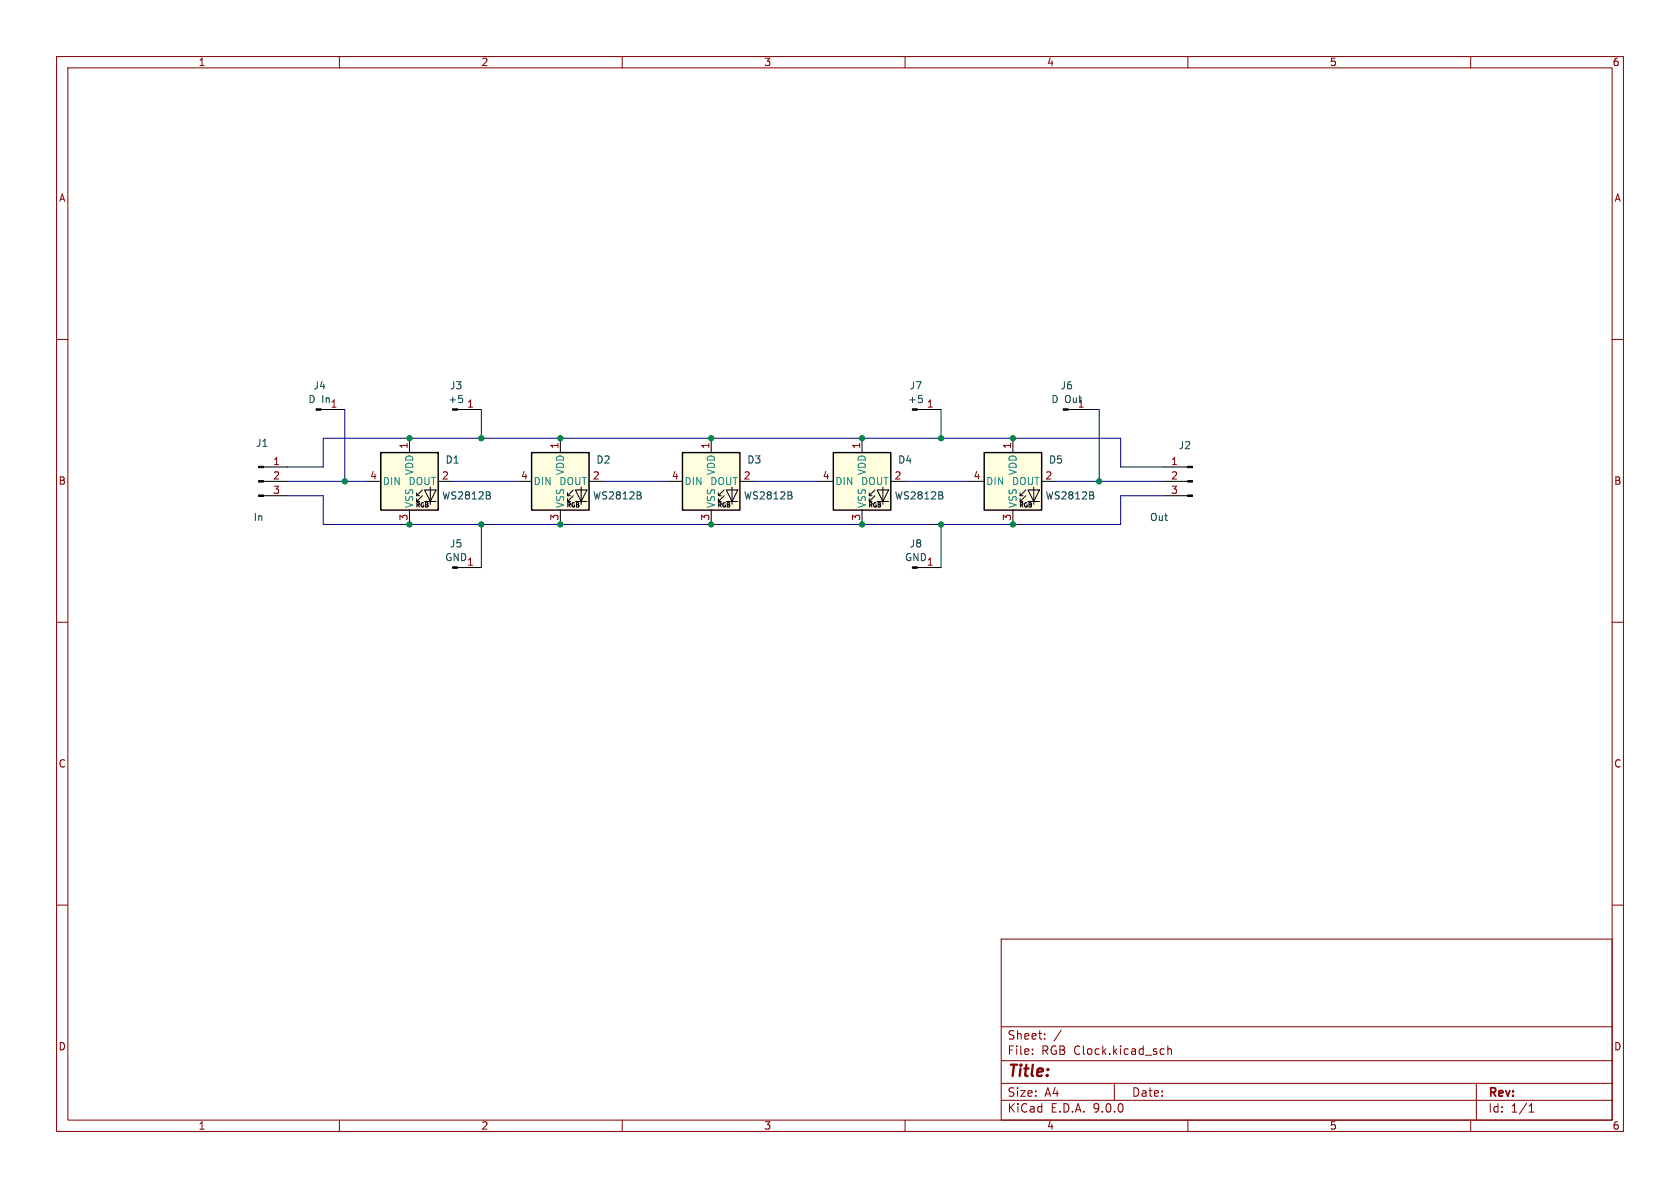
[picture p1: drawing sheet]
<svg xmlns="http://www.w3.org/2000/svg" width="297mm" height="210mm" viewBox="0 0 297 210" stroke-linecap="round" stroke-linejoin="round" font-family="sans-serif">
<g fill="none" stroke="#840000" stroke-width=".18">
<path d="M10 10h277v190h-277zM12 12h273v186h-273zM60 10v2M110 10v2M160 10v2M210 10v2M260 10v2M10 60h2M285 60h2M10 110h2M285 110h2M10 160h2"/>
<path d="M177 166h108v32h-108zM285 160h2M60 198v2M110 198v2M160 198v2M177 194.5h108M177 191.5h108M177 187.5h108M177 181.5h108M182.5 186.3v.1M182.5 185.5v.1M184.7 183.6v.1"/>
<path d="M184.7 182.8v.1M187.6 182.1l-1.3 2M197 191.5v3M205.4 185.4l.4 .1M205.8 186.3l-.4 .1M206.5 185.5l.2-.1 .3 .1 .1 .9M206.5 184.9v1.5M210 198v2M260 198v2M261 191.5v6.5M270.3 196.6h.9M270.3 195.5l.4-.4v1.5"/>
</g>
<path d="M80 100.2h.9v.3h-.9z" fill="#000" stroke="#000" stroke-width=".18"/>
<path d="M80.9 100.3h4.2" fill="none" stroke="#000" stroke-width=".18"/>
<path d="M120.6 80h10.2v10.2h-10.2z" fill="#ffffe0"/>
<g fill="none" stroke="#000" stroke-width=".18">
<path d="M125.7 77.5v2.5M118.1 85.1h2.5M125.7 90.2v2.5M127 87.6h.5M127 88.6h.5M128 86.6l-1 1v-.5M128 87.6l-1 1v-.5M128.4 86.6h2l-1 2zM128.4 88.6h2M129.4 86.1v3.1M130.8 85.1h2.5M205.7 87.6h4.3"/>
<path d="M205.7 85.1h4.3M205.7 82.6h4.3M162.2 100.3h4.2"/>
</g>
<path d="M120.6 80h10.2v10.2h-10.2z" fill="none" stroke="#000" stroke-width=".25"/>
<path d="M139.9 87.6l.1 .2-.1 .3M139.9 87.1v.3" fill="none" stroke="#004848" stroke-width=".18"/>
<path d="M210 82.4h.8v.3h-.8zM210 85h.8v.2h-.8zM210 87.5h.8v.3h-.8zM161.3 100.2h.9v.3h-.9z" fill="#000" stroke="#000" stroke-width=".18"/>
<path d="M147.3 80h10.2v10.2h-10.2z" fill="#ffffe0"/>
<path d="M152.4 77.5v2.5M162.2 72.4h4.2M144.8 85.1h2.5M152.4 90.2v2.5M153.7 87.6h.5M153.7 88.6h.5M154.7 86.6l-1 1v-.5M154.7 87.6l-1 1v-.5M155.1 86.6h2l-1 2zM155.1 88.6h2M156.1 86.1v3.1M157.5 85.1h2.5" fill="none" stroke="#000" stroke-width=".18"/>
<path d="M147.3 80h10.2v10.2h-10.2z" fill="none" stroke="#000" stroke-width=".25"/>
<path d="M162.4 69.9h.6M163 70.4l.1 .2-.1 .5M166.6 87.6l.1 .2-.1 .3M166.6 87.1v.3" fill="none" stroke="#004848" stroke-width=".18"/>
<path d="M161.3 72.3h.9v.2h-.9z" fill="#000" stroke="#000" stroke-width=".18"/>
<path d="M174 80h10.1v10.2h-10.1z" fill="#ffffe0"/>
<g fill="none" stroke="#000" stroke-width=".18">
<path d="M80.9 72.4h4.2M179.1 77.5v2.5M188.8 72.4h4.2M171.4 85.1h2.6M179.1 90.2v2.5M180.3 87.6h.5M180.3 88.6h.5M181.4 86.6l-1.1 1v-.5M181.4 87.6l-1.1 1v-.5M181.7 86.6h2.1l-1 2zM181.7 88.6h2.1M182.8 86.1v3.1"/>
<path d="M184.1 85.1h2.6"/>
</g>
<path d="M174 80h10.1v10.2h-10.1z" fill="none" stroke="#000" stroke-width=".25"/>
<path d="M81.1 69.9h.6M81.7 70.4l.1 .2-.1 .5M193.3 87.6l.1 .2-.1 .3M193.3 87.1v.3" fill="none" stroke="#004848" stroke-width=".18"/>
<path d="M80 72.3h.9v.2h-.9zM188 72.3h.8v.2h-.8z" fill="#000" stroke="#000" stroke-width=".18"/>
<path d="M94 80h10.1v10.2h-10.1z" fill="#ffffe0"/>
<path d="M99.1 77.5v2.5M91.4 85.1h2.6M99.1 90.2v2.5M100.3 87.6h.5M100.3 88.6h.5M101.3 86.6l-1 1v-.5M101.3 87.6l-1 1v-.5M101.7 86.6h2.1l-1.1 2zM101.7 88.6h2.1M102.7 86.1v3.1M104.1 85.1h2.6" fill="none" stroke="#000" stroke-width=".18"/>
<path d="M94 80h10.1v10.2h-10.1z" fill="none" stroke="#000" stroke-width=".25"/>
<path d="M113.2 87.6l.2 .2-.2 .3M113.2 87.1v.3" fill="none" stroke="#004848" stroke-width=".18"/>
<path d="M67.3 80h10.2v10.2h-10.2z" fill="#ffffe0"/>
<g fill="none" stroke="#000" stroke-width=".18">
<path d="M56.7 72.4h4.3M72.4 77.5v2.5M46.6 87.6h4.2M46.6 85.1h4.2M46.6 82.6h4.2M64.8 85.1h2.5M72.4 90.2v2.5M73.7 87.6h.5M73.7 88.6h.5M74.7 86.6l-1 1v-.5M74.7 87.6l-1 1v-.5M75.1 86.6h2l-1 2z"/>
<path d="M75.1 88.6h2M76.1 86.1v3.1M77.5 85.1h2.5"/>
</g>
<path d="M67.3 80h10.2v10.2h-10.2z" fill="none" stroke="#000" stroke-width=".25"/>
<path d="M86.6 87.6l.1 .2-.1 .3M86.6 87.1v.3" fill="none" stroke="#004848" stroke-width=".18"/>
<path d="M55.9 72.3h.8v.2h-.8zM45.7 82.4h.9v.3h-.9zM45.7 85h.9v.2h-.9zM45.7 87.5h.9v.3h-.9z" fill="#000" stroke="#000" stroke-width=".18"/>
<g fill="none" stroke="#000084" stroke-width=".18">
<path d="M61 72.4v12.7M85.1 72.4v5.1M166.4 72.4v5.1M193 72.4h1.3v12.7M50.8 82.6h6.3v-5.1h141v5.1h7.6M50.8 87.6h6.3v5.1h141v-5.1h7.6M50.8 85.1h14M80 85.1h11.4M85.1 92.7v7.6M106.7 85.1h11.4M133.3 85.1h11.5M160 85.1h11.4"/>
<path d="M166.4 92.7v7.6M186.7 85.1h19"/>
</g>
<g fill="#008400" stroke="#008400" stroke-width=".18">
<circle cx="152.4" cy="77.5" r=".46"/>
<circle cx="152.4" cy="92.7" r=".46"/>
<circle cx="194.3" cy="85.1" r=".46"/>
<circle cx="179.1" cy="77.5" r=".46"/>
<circle cx="179.1" cy="92.7" r=".46"/>
<circle cx="166.4" cy="77.5" r=".46"/>
<circle cx="166.4" cy="92.7" r=".46"/>
<circle cx="85.1" cy="77.5" r=".46"/>
<circle cx="125.7" cy="77.5" r=".46"/>
<circle cx="125.7" cy="92.7" r=".46"/>
<circle cx="72.4" cy="77.5" r=".46"/>
<circle cx="61" cy="85.1" r=".46"/>
<circle cx="99.1" cy="92.7" r=".46"/>
<circle cx="99.1" cy="77.5" r=".46"/>
<circle cx="72.4" cy="92.7" r=".46"/>
<circle cx="85.1" cy="92.7" r=".46"/>
</g>
<text font-size="2.8" fill="#840000" x="178" y="190.9">Title:</text>
<g font-size="2.1" fill="#840000">
<text x="178" y="184">Sheet:</text>
<text x="178" y="186.7">File:</text>
<text x="184.1" y="186.7">RGB Clock.kicad_sch</text>
<text x="178" y="196.9">KiCad</text>
<text x="178" y="194.1">Size:</text>
<text x="184.7" y="194.1">A4</text>
<text x="185.7" y="196.9">E.D.A.</text>
<text x="193.3" y="196.9">9.0.0</text>
<text x="200" y="194.1">Date:</text>
<text x="263" y="194.3">Rev:</text>
<text x="263" y="196.9">Id:</text>
<text x="267.1" y="196.9">1/1</text>
</g>
<g font-size="1.8" fill="#840000">
<text x="35" y="11.9">1</text>
<text x="85" y="11.9">2</text>
<text x="135" y="11.9">3</text>
<text x="185" y="11.9">4</text>
<text x="235" y="11.9">5</text>
<text x="285" y="11.9">6</text>
<text x="10.3" y="35.9">A</text>
<text x="285.3" y="35.9">A</text>
<text x="82.5" y="72.1">1</text>
<text x="163.8" y="72.1">1</text>
<text x="48.2" y="82.3">1</text>
<text x="72.1" y="79.4" transform="rotate(-90 72.1 79.4)">1</text>
<text x="98.8" y="79.4" transform="rotate(-90 98.8 79.4)">1</text>
<text x="125.5" y="79.4" transform="rotate(-90 125.5 79.4)">1</text>
<text x="152.1" y="79.4" transform="rotate(-90 152.1 79.4)">1</text>
<text x="178.8" y="79.4" transform="rotate(-90 178.8 79.4)">1</text>
<text x="206.9" y="82.3">1</text>
<text x="10.3" y="85.9">B</text>
<text x="48.2" y="84.8">2</text>
<text x="48.2" y="87.4">3</text>
<text x="65.3" y="84.8">4</text>
<text x="78" y="84.8">2</text>
<text x="92" y="84.8">4</text>
<text x="104.7" y="84.8">2</text>
<text x="118.7" y="84.8">4</text>
<text x="131.4" y="84.8">2</text>
<text x="145.3" y="84.8">4</text>
<text x="158" y="84.8">2</text>
<text x="172" y="84.8">4</text>
<text x="184.7" y="84.8">2</text>
<text x="206.9" y="84.8">2</text>
<text x="206.9" y="87.4">3</text>
<text x="285.3" y="85.9">B</text>
<text x="72.1" y="92.1" transform="rotate(-90 72.1 92.1)">3</text>
<text x="98.8" y="92.1" transform="rotate(-90 98.8 92.1)">3</text>
<text x="125.5" y="92.1" transform="rotate(-90 125.5 92.1)">3</text>
<text x="152.1" y="92.1" transform="rotate(-90 152.1 92.1)">3</text>
<text x="178.8" y="92.1" transform="rotate(-90 178.8 92.1)">3</text>
<text x="10.3" y="135.9">C</text>
<text x="285.3" y="135.9">C</text>
<text x="10.3" y="185.9">D</text>
<text x="285.3" y="185.9">D</text>
<text x="35" y="199.9">1</text>
<text x="85" y="199.9">2</text>
<text x="135" y="199.9">3</text>
<text x="185" y="199.9">4</text>
<text x="235" y="199.9">5</text>
<text x="285" y="199.9">6</text>
</g>
<g font-size="1.8" fill="#004848">
<text x="54.4" y="71.5">D In</text>
<text x="55.3" y="69">J4</text>
<text x="79.2" y="71.5">+5</text>
<text x="79.5" y="69">J3</text>
<text x="160.4" y="71.5">+5</text>
<text x="160.7" y="69">J7</text>
<text x="185.8" y="71.5">D Out</text>
<text x="187.4" y="69">J6</text>
<text x="58.3" y="72.1">1</text>
<text x="190.4" y="72.1">1</text>
<text x="45.2" y="79.2">J1</text>
<text x="78.7" y="82.1">D1</text>
<text x="105.3" y="82.1">D2</text>
<text x="132" y="82.1">D3</text>
<text x="158.7" y="82.1">D4</text>
<text x="185.3" y="82.1">D5</text>
<text x="208.3" y="79.6">J2</text>
<text x="78.1" y="88.5">WS2812B</text>
<text x="104.7" y="88.5">WS2812B</text>
<text x="131.4" y="88.5">WS2812B</text>
<text x="158.1" y="88.5">WS2812B</text>
<text x="184.7" y="88.5">WS2812B</text>
<text x="44.7" y="92.3">In</text>
<text x="203.2" y="92.3">Out</text>
<text x="78.6" y="99.4">GND</text>
<text x="79.5" y="97">J5</text>
<text x="82.5" y="100.1">1</text>
<text x="159.9" y="99.4">GND</text>
<text x="160.7" y="97">J8</text>
<text x="163.8" y="100.1">1</text>
</g>
<g font-size="1.8" fill="#008484">
<text x="67.6" y="86">DIN</text>
<text x="72.1" y="86">DOUT</text>
<text x="73.3" y="89.9" transform="rotate(-90 73.3 89.9)">VSS</text>
<text x="73.3" y="84.1" transform="rotate(-90 73.3 84.1)">VDD</text>
<text x="94.2" y="86">DIN</text>
<text x="98.8" y="86">DOUT</text>
<text x="99.9" y="89.9" transform="rotate(-90 99.9 89.9)">VSS</text>
<text x="99.9" y="84.1" transform="rotate(-90 99.9 84.1)">VDD</text>
<text x="120.9" y="86">DIN</text>
<text x="125.5" y="86">DOUT</text>
<text x="126.6" y="89.9" transform="rotate(-90 126.6 89.9)">VSS</text>
<text x="126.6" y="84.1" transform="rotate(-90 126.6 84.1)">VDD</text>
<text x="147.6" y="86">DIN</text>
<text x="152.1" y="86">DOUT</text>
<text x="153.3" y="89.9" transform="rotate(-90 153.3 89.9)">VSS</text>
<text x="153.3" y="84.1" transform="rotate(-90 153.3 84.1)">VDD</text>
<text x="174.2" y="86">DIN</text>
<text x="178.8" y="86">DOUT</text>
<text x="179.9" y="89.9" transform="rotate(-90 179.9 89.9)">VSS</text>
<text x="179.9" y="84.1" transform="rotate(-90 179.9 84.1)">VDD</text>
</g>
<g font-size="1.1">
<text x="73.4" y="89.9">RGB</text>
<text x="100.1" y="89.9">RGB</text>
<text x="126.7" y="89.9">RGB</text>
<text x="153.4" y="89.9">RGB</text>
<text x="180.1" y="89.9">RGB</text>
</g>
</svg>
